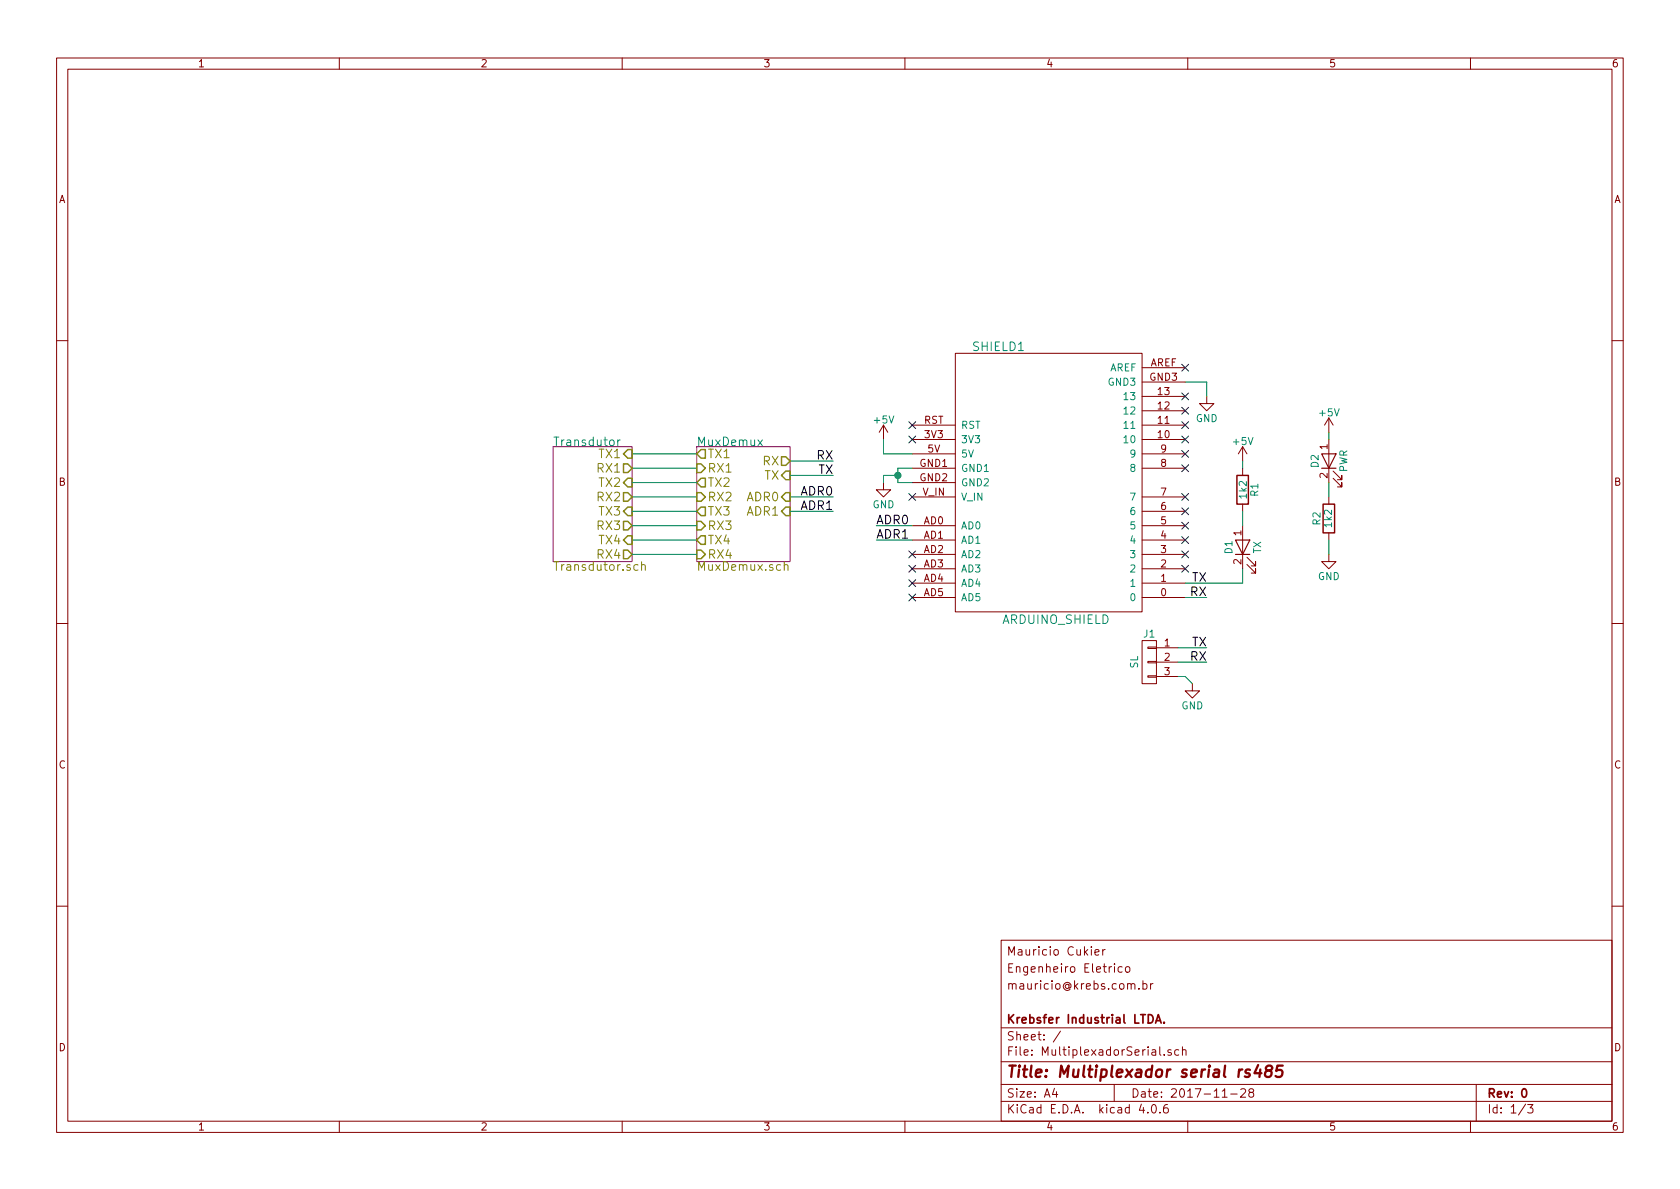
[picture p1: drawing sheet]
EESchema Schematic File Version 2
LIBS:power
LIBS:device
LIBS:transistors
LIBS:conn
LIBS:linear
LIBS:regul
LIBS:74xx
LIBS:cmos4000
LIBS:adc-dac
LIBS:memory
LIBS:xilinx
LIBS:microcontrollers
LIBS:dsp
LIBS:microchip
LIBS:analog_switches
LIBS:motorola
LIBS:texas
LIBS:intel
LIBS:audio
LIBS:interface
LIBS:digital-audio
LIBS:philips
LIBS:display
LIBS:cypress
LIBS:siliconi
LIBS:opto
LIBS:atmel
LIBS:contrib
LIBS:valves
LIBS:arduino_shieldsNCL
LIBS:m_led
LIBS:MultiplexadorSerial-cache
EELAYER 25 0
EELAYER END
$Descr A4 11693 8268
encoding utf-8
Sheet 1 3
Title "Multiplexador serial rs485"
Date "2017-11-28"
Rev "0"
Comp "Krebsfer Industrial LTDA."
Comment1 ""
Comment2 "mauricio@krebs.com.br"
Comment3 "Engenheiro Eletrico"
Comment4 "Mauricio Cukier"
$EndDescr
$Comp
L ARDUINO_SHIELD SHIELD1
U 1 1
P 7300 3350
F 0 "SHIELD1" H 6950 4300 60  0000 C CNN
F 1 "ARDUINO_SHIELD" H 7350 2400 60  0000 C CNN
F 2 "arduino_shields:ARDUINO SHIELD" H 7300 3350 60  0001 C CNN
F 3 "" H 7300 3350 60  0001 C CNN
	1    7300 3350
	1    0    0    -1  
$EndComp
$Comp
L GND #PWR01
U 1 1
P 8400 2750
F 0 "#PWR01" H 8400 2500 50  0001 C CNN
F 1 "GND" H 8400 2600 50  0000 C CNN
F 2 "" H 8400 2750 50  0001 C CNN
F 3 "" H 8400 2750 50  0001 C CNN
	1    8400 2750
	1    0    0    -1  
$EndComp
NoConn ~ 6350 2950
NoConn ~ 6350 3050
NoConn ~ 6350 3450
NoConn ~ 6350 3850
NoConn ~ 6350 3950
NoConn ~ 6350 4050
NoConn ~ 6350 4150
NoConn ~ 8250 3950
NoConn ~ 8250 3850
NoConn ~ 8250 3750
NoConn ~ 8250 3650
NoConn ~ 8250 3550
NoConn ~ 8250 3450
NoConn ~ 8250 3250
NoConn ~ 8250 3150
NoConn ~ 8250 3050
NoConn ~ 8250 2950
NoConn ~ 8250 2850
NoConn ~ 8250 2750
NoConn ~ 8250 2550
$Comp
L R R1
U 1 1
P 8650 3400
F 0 "R1" V 8730 3400 50  0000 C CNN
F 1 "1k2" V 8650 3400 50  0000 C CNN
F 2 "w_smd_resistors:r_0805" V 8580 3400 50  0001 C CNN
F 3 "" H 8650 3400 50  0001 C CNN
	1    8650 3400
	1    0    0    -1  
$EndComp
$Comp
L M_LED D1
U 1 1
P 8650 3800
F 0 "D1" H 8650 3900 50  0000 C CNN
F 1 "TX" H 8650 3700 50  0000 C CNN
F 2 "w_smd_leds:Led_0805" H 8650 3800 50  0001 C CNN
F 3 "" H 8650 3800 50  0001 C CNN
	1    8650 3800
	0    -1   -1   0   
$EndComp
$Comp
L M_LED D2
U 1 1
P 9250 3200
F 0 "D2" H 9250 3300 50  0000 C CNN
F 1 "PWR" H 9250 3100 50  0000 C CNN
F 2 "w_smd_leds:Led_0805" H 9250 3200 50  0001 C CNN
F 3 "" H 9250 3200 50  0001 C CNN
	1    9250 3200
	0    -1   -1   0   
$EndComp
$Comp
L R R2
U 1 1
P 9250 3600
F 0 "R2" V 9330 3600 50  0000 C CNN
F 1 "1k2" V 9250 3600 50  0000 C CNN
F 2 "w_smd_resistors:r_0805" V 9180 3600 50  0001 C CNN
F 3 "" H 9250 3600 50  0001 C CNN
	1    9250 3600
	-1   0    0    1   
$EndComp
$Comp
L GND #PWR02
U 1 1
P 9250 3850
F 0 "#PWR02" H 9250 3600 50  0001 C CNN
F 1 "GND" H 9250 3700 50  0000 C CNN
F 2 "" H 9250 3850 50  0001 C CNN
F 3 "" H 9250 3850 50  0001 C CNN
	1    9250 3850
	1    0    0    -1  
$EndComp
$Comp
L CONN_01X03 J1
U 1 1
P 8000 4600
F 0 "J1" H 8000 4800 50  0000 C CNN
F 1 "SL" V 8100 4600 50  0000 C CNN
F 2 "w_pin_strip:pin_socket_3" H 8000 4600 50  0001 C CNN
F 3 "" H 8000 4600 50  0001 C CNN
	1    8000 4600
	-1   0    0    -1  
$EndComp
$Comp
L GND #PWR03
U 1 1
P 6150 3350
F 0 "#PWR03" H 6150 3100 50  0001 C CNN
F 1 "GND" H 6150 3200 50  0000 C CNN
F 2 "" H 6150 3350 50  0001 C CNN
F 3 "" H 6150 3350 50  0001 C CNN
	1    6150 3350
	1    0    0    -1  
$EndComp
Text Label 8400 4150 2    60   ~ 0
RX
Text Label 8400 4050 2    60   ~ 0
TX
$Comp
L +5V #PWR04
U 1 1
P 6150 3050
F 0 "#PWR04" H 6150 2900 50  0001 C CNN
F 1 "+5V" H 6150 3190 50  0000 C CNN
F 2 "" H 6150 3050 50  0001 C CNN
F 3 "" H 6150 3050 50  0001 C CNN
	1    6150 3050
	1    0    0    -1  
$EndComp
$Comp
L +5V #PWR05
U 1 1
P 8650 3200
F 0 "#PWR05" H 8650 3050 50  0001 C CNN
F 1 "+5V" H 8650 3340 50  0000 C CNN
F 2 "" H 8650 3200 50  0001 C CNN
F 3 "" H 8650 3200 50  0001 C CNN
	1    8650 3200
	1    0    0    -1  
$EndComp
Wire Wire Line
	8400 2750 8400 2650
Wire Wire Line
	8400 2650 8250 2650
Wire Wire Line
	8650 3550 8650 3650
Wire Wire Line
	8400 4150 8250 4150
Wire Wire Line
	8250 4050 8650 4050
Wire Wire Line
	6350 3250 6250 3250
Wire Wire Line
	6250 3250 6250 3350
Wire Wire Line
	6250 3300 6150 3300
Wire Wire Line
	6250 3350 6350 3350
Connection ~ 6250 3300
Wire Wire Line
	6350 3150 6150 3150
Wire Wire Line
	6150 3150 6150 3050
Wire Wire Line
	8650 4050 8650 3950
Wire Wire Line
	8650 3200 8650 3250
Wire Wire Line
	6150 3300 6150 3350
Wire Wire Line
	6350 3650 6100 3650
Wire Wire Line
	6100 3750 6350 3750
Wire Wire Line
	9250 3850 9250 3750
Wire Wire Line
	9250 3450 9250 3350
$Comp
L +5V #PWR06
U 1 1
P 9250 3000
F 0 "#PWR06" H 9250 2850 50  0001 C CNN
F 1 "+5V" H 9250 3140 50  0000 C CNN
F 2 "" H 9250 3000 50  0001 C CNN
F 3 "" H 9250 3000 50  0001 C CNN
	1    9250 3000
	1    0    0    -1  
$EndComp
Wire Wire Line
	9250 3000 9250 3050
Text Label 6100 3650 0    60   ~ 0
ADR0
Text Label 6100 3750 0    60   ~ 0
ADR1
$Sheet
S 4850 3100 650  800 
U 5A1FB234
F0 "MuxDemux" 60
F1 "MuxDemux.sch" 60
F2 "TX1" O L 4850 3150 60 
F3 "TX2" O L 4850 3350 60 
F4 "TX3" O L 4850 3550 60 
F5 "TX4" O L 4850 3750 60 
F6 "RX1" I L 4850 3250 60 
F7 "RX2" I L 4850 3450 60 
F8 "RX3" I L 4850 3650 60 
F9 "RX4" I L 4850 3850 60 
F10 "RX" O R 5500 3200 60 
F11 "TX" I R 5500 3300 60 
F12 "ADR0" I R 5500 3450 60 
F13 "ADR1" I R 5500 3550 60 
$EndSheet
Wire Wire Line
	5500 3200 5800 3200
Wire Wire Line
	5500 3300 5800 3300
Wire Wire Line
	5500 3450 5800 3450
Wire Wire Line
	5500 3550 5800 3550
Wire Wire Line
	8400 4500 8200 4500
Wire Wire Line
	8400 4600 8200 4600
Text Label 8400 4500 2    60   ~ 0
TX
Text Label 8400 4600 2    60   ~ 0
RX
Text Label 5800 3300 2    60   ~ 0
TX
Text Label 5800 3200 2    60   ~ 0
RX
Text Label 5800 3450 2    60   ~ 0
ADR0
Text Label 5800 3550 2    60   ~ 0
ADR1
$Comp
L GND #PWR07
U 1 1
P 8300 4750
F 0 "#PWR07" H 8300 4500 50  0001 C CNN
F 1 "GND" H 8300 4600 50  0000 C CNN
F 2 "" H 8300 4750 50  0001 C CNN
F 3 "" H 8300 4750 50  0001 C CNN
	1    8300 4750
	1    0    0    -1  
$EndComp
Wire Wire Line
	8300 4750 8250 4700
Wire Wire Line
	8250 4700 8200 4700
$Sheet
S 3850 3100 550  800 
U 5A1D0C3D
F0 "Transdutor" 60
F1 "Transdutor.sch" 60
F2 "TX2" I R 4400 3350 60 
F3 "RX2" O R 4400 3450 60 
F4 "TX1" I R 4400 3150 60 
F5 "RX1" O R 4400 3250 60 
F6 "TX4" I R 4400 3750 60 
F7 "RX4" O R 4400 3850 60 
F8 "TX3" I R 4400 3550 60 
F9 "RX3" O R 4400 3650 60 
$EndSheet
Wire Wire Line
	4850 3150 4400 3150
Wire Wire Line
	4850 3250 4400 3250
Wire Wire Line
	4850 3350 4400 3350
Wire Wire Line
	4850 3450 4400 3450
Wire Wire Line
	4850 3550 4400 3550
Wire Wire Line
	4850 3650 4400 3650
Wire Wire Line
	4850 3750 4400 3750
Wire Wire Line
	4850 3850 4400 3850
$EndSCHEMATC
